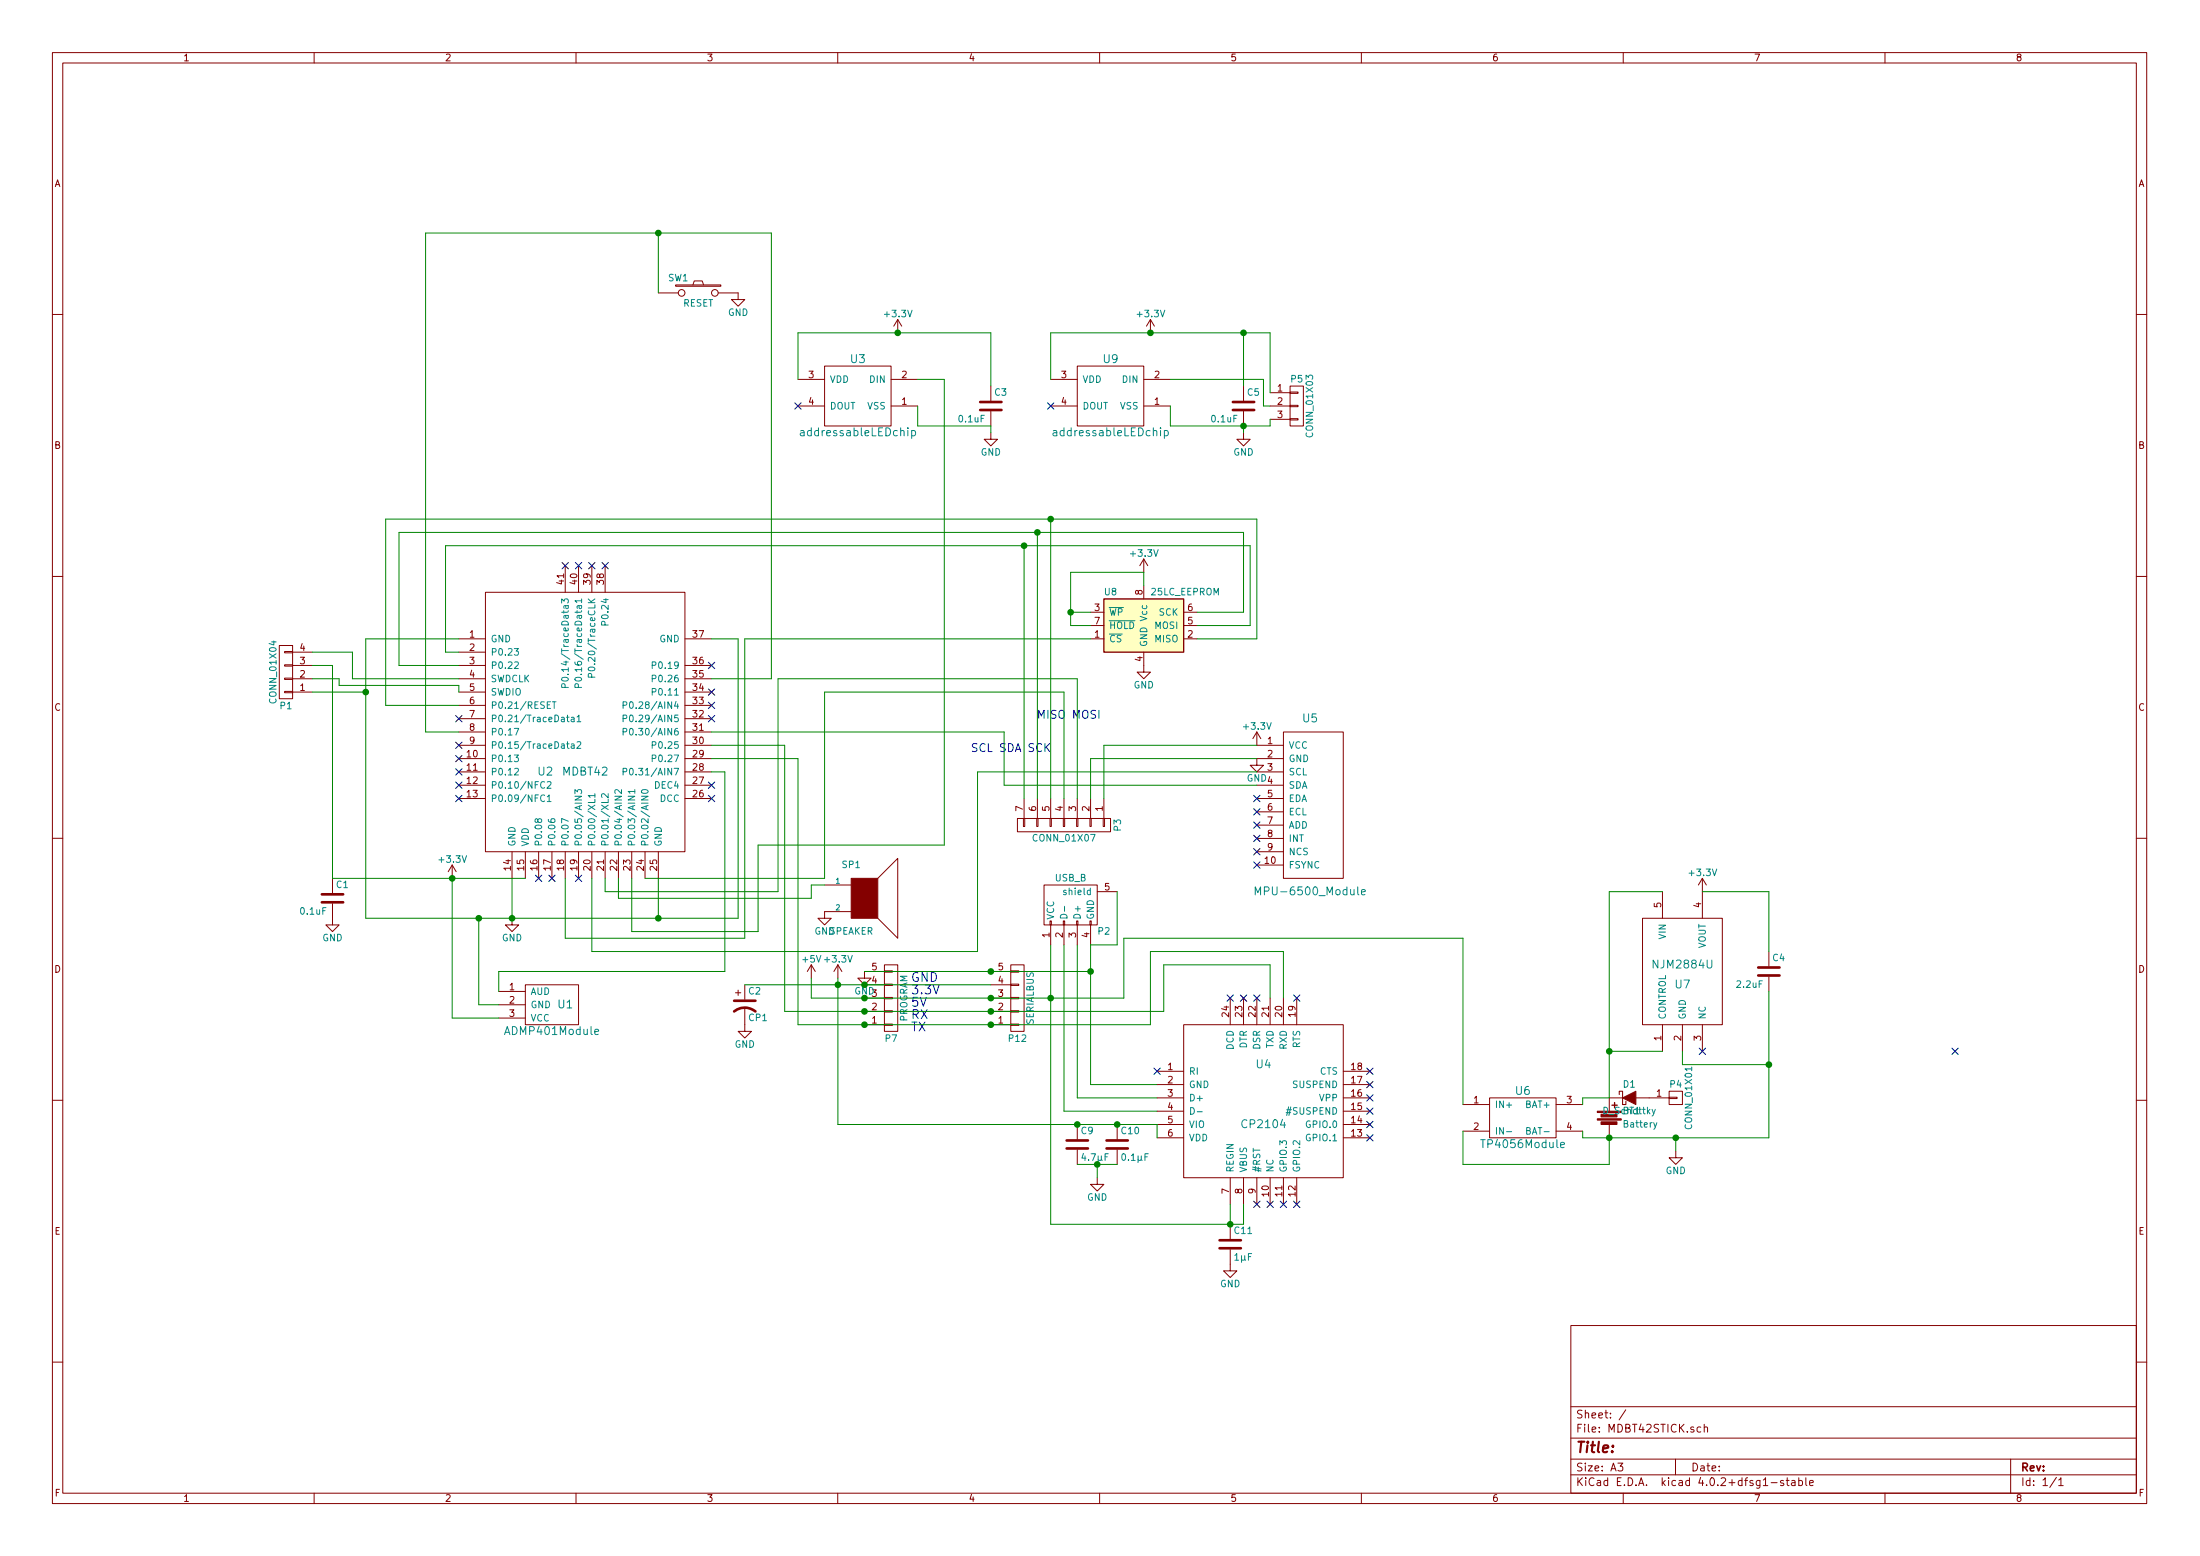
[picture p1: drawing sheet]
EESchema Schematic File Version 2
LIBS:power
LIBS:device
LIBS:transistors
LIBS:conn
LIBS:linear
LIBS:regul
LIBS:74xx
LIBS:cmos4000
LIBS:adc-dac
LIBS:memory
LIBS:xilinx
LIBS:microcontrollers
LIBS:dsp
LIBS:microchip
LIBS:analog_switches
LIBS:motorola
LIBS:texas
LIBS:intel
LIBS:audio
LIBS:interface
LIBS:digital-audio
LIBS:philips
LIBS:display
LIBS:cypress
LIBS:siliconi
LIBS:opto
LIBS:atmel
LIBS:contrib
LIBS:valves
LIBS:nanbuwks
LIBS:DCJACK
LIBS:arduino
LIBS:MDBT42STICK-cache
EELAYER 25 0
EELAYER END
$Descr A3 16535 11693
encoding utf-8
Sheet 1 1
Title ""
Date ""
Rev ""
Comp ""
Comment1 ""
Comment2 ""
Comment3 ""
Comment4 ""
$EndDescr
$Comp
L CP1 C2
U 1 1
P 5600 7550
F 0 "C2" H 5625 7650 50  0000 L CNN
F 1 "CP1" H 5625 7450 50  0000 L CNN
F 2 "Capacitors_ThroughHole:C_Radial_D5_L11_P2.5" H 5600 7550 50  0001 C CNN
F 3 "" H 5600 7550 50  0000 C CNN
	1    5600 7550
	1    0    0    -1  
$EndComp
$Comp
L CONN_01X05 P7
U 1 1
P 6700 7500
F 0 "P7" H 6700 7800 50  0000 C CNN
F 1 "PROGRAM" V 6800 7500 50  0000 C CNN
F 2 "library:SolderWirePad_Circle_5xInline_0-8mmDrill" H 6700 7500 50  0001 C CNN
F 3 "" H 6700 7500 50  0000 C CNN
	1    6700 7500
	1    0    0    1   
$EndComp
$Comp
L +5V #PWR01
U 1 1
P 6100 7350
F 0 "#PWR01" H 6100 7200 50  0001 C CNN
F 1 "+5V" H 6100 7490 50  0000 C CNN
F 2 "" H 6100 7350 50  0000 C CNN
F 3 "" H 6100 7350 50  0000 C CNN
	1    6100 7350
	1    0    0    -1  
$EndComp
$Comp
L GND #PWR02
U 1 1
P 6500 7300
F 0 "#PWR02" H 6500 7050 50  0001 C CNN
F 1 "GND" H 6500 7150 50  0000 C CNN
F 2 "" H 6500 7300 50  0000 C CNN
F 3 "" H 6500 7300 50  0000 C CNN
	1    6500 7300
	1    0    0    -1  
$EndComp
$Comp
L +3.3V #PWR03
U 1 1
P 6300 7350
F 0 "#PWR03" H 6300 7200 50  0001 C CNN
F 1 "+3.3V" H 6300 7490 50  0000 C CNN
F 2 "" H 6300 7350 50  0000 C CNN
F 3 "" H 6300 7350 50  0000 C CNN
	1    6300 7350
	1    0    0    -1  
$EndComp
$Comp
L C C3
U 1 1
P 7450 3050
F 0 "C3" H 7475 3150 50  0000 L CNN
F 1 "0.1uF" H 7200 2950 50  0000 L CNN
F 2 "library:C_1206_HandSoldering_Small" H 7488 2900 50  0001 C CNN
F 3 "" H 7450 3050 50  0000 C CNN
	1    7450 3050
	1    0    0    -1  
$EndComp
$Comp
L GND #PWR04
U 1 1
P 7450 3250
F 0 "#PWR04" H 7450 3000 50  0001 C CNN
F 1 "GND" H 7450 3100 50  0000 C CNN
F 2 "" H 7450 3250 50  0000 C CNN
F 3 "" H 7450 3250 50  0000 C CNN
	1    7450 3250
	1    0    0    -1  
$EndComp
$Comp
L +3.3V #PWR05
U 1 1
P 12800 6700
F 0 "#PWR05" H 12800 6550 50  0001 C CNN
F 1 "+3.3V" H 12800 6840 50  0000 C CNN
F 2 "" H 12800 6700 50  0000 C CNN
F 3 "" H 12800 6700 50  0000 C CNN
	1    12800 6700
	1    0    0    -1  
$EndComp
$Comp
L GND #PWR06
U 1 1
P 5550 2200
F 0 "#PWR06" H 5550 1950 50  0001 C CNN
F 1 "GND" H 5550 2050 50  0000 C CNN
F 2 "" H 5550 2200 50  0000 C CNN
F 3 "" H 5550 2200 50  0000 C CNN
	1    5550 2200
	-1   0    0    -1  
$EndComp
Text Notes 6850 7750 0    67   ~ 0
GND\n3.3V\n5V\nRX\nTX
$Comp
L C C1
U 1 1
P 2500 6750
F 0 "C1" H 2525 6850 50  0000 L CNN
F 1 "0.1uF" H 2250 6650 50  0000 L CNN
F 2 "library:C_1206_HandSoldering_Small" H 2538 6600 50  0001 C CNN
F 3 "" H 2500 6750 50  0000 C CNN
	1    2500 6750
	1    0    0    -1  
$EndComp
$Comp
L GND #PWR07
U 1 1
P 2500 6900
F 0 "#PWR07" H 2500 6650 50  0001 C CNN
F 1 "GND" H 2500 6750 50  0000 C CNN
F 2 "" H 2500 6900 50  0000 C CNN
F 3 "" H 2500 6900 50  0000 C CNN
	1    2500 6900
	1    0    0    -1  
$EndComp
$Comp
L +3.3V #PWR08
U 1 1
P 6750 2500
F 0 "#PWR08" H 6750 2350 50  0001 C CNN
F 1 "+3.3V" H 6750 2640 50  0000 C CNN
F 2 "" H 6750 2500 50  0000 C CNN
F 3 "" H 6750 2500 50  0000 C CNN
	1    6750 2500
	1    0    0    -1  
$EndComp
$Comp
L GND #PWR09
U 1 1
P 5600 7700
F 0 "#PWR09" H 5600 7450 50  0001 C CNN
F 1 "GND" H 5600 7550 50  0000 C CNN
F 2 "" H 5600 7700 50  0000 C CNN
F 3 "" H 5600 7700 50  0000 C CNN
	1    5600 7700
	1    0    0    -1  
$EndComp
$Comp
L SW_PUSH SW1
U 1 1
P 5250 2200
F 0 "SW1" H 5400 2310 50  0000 C CNN
F 1 "RESET" H 5250 2120 50  0000 C CNN
F 2 "Pin_Headers:Pin_Header_Straight_1x02" H 5250 2200 50  0001 C CNN
F 3 "" H 5250 2200 50  0000 C CNN
	1    5250 2200
	-1   0    0    -1  
$EndComp
$Comp
L CONN_01X05 P12
U 1 1
P 7650 7500
F 0 "P12" H 7650 7800 50  0000 C CNN
F 1 "SERIALBUS" V 7750 7500 50  0000 C CNN
F 2 "library:SolderWirePad_Circle_5xInline_0-8mmDrill" H 7650 7500 50  0001 C CNN
F 3 "" H 7650 7500 50  0000 C CNN
	1    7650 7500
	1    0    0    1   
$EndComp
$Comp
L GND #PWR010
U 1 1
P 3850 6900
F 0 "#PWR010" H 3850 6650 50  0001 C CNN
F 1 "GND" H 3850 6750 50  0000 C CNN
F 2 "" H 3850 6900 50  0000 C CNN
F 3 "" H 3850 6900 50  0000 C CNN
	1    3850 6900
	1    0    0    -1  
$EndComp
$Comp
L USB_B P2
U 1 1
P 8100 6800
F 0 "P2" H 8300 6600 50  0000 C CNN
F 1 "USB_B" H 8050 7000 50  0000 C CNN
F 2 "library:USB-4AM103" V 8050 6700 50  0001 C CNN
F 3 "" V 8050 6700 50  0000 C CNN
	1    8100 6800
	1    0    0    -1  
$EndComp
$Comp
L SPEAKER SP1
U 1 1
P 6500 6750
F 0 "SP1" H 6400 7000 50  0000 C CNN
F 1 "SPEAKER" H 6400 6500 50  0000 C CNN
F 2 "library:PassiveBuzzerSMD_JiangsuHuaneng_MLT-5030" H 6500 6750 50  0001 C CNN
F 3 "" H 6500 6750 50  0000 C CNN
	1    6500 6750
	1    0    0    -1  
$EndComp
$Comp
L GND #PWR011
U 1 1
P 6200 6850
F 0 "#PWR011" H 6200 6600 50  0001 C CNN
F 1 "GND" H 6200 6700 50  0000 C CNN
F 2 "" H 6200 6850 50  0000 C CNN
F 3 "" H 6200 6850 50  0000 C CNN
	1    6200 6850
	1    0    0    -1  
$EndComp
$Comp
L CP2104 U4
U 1 1
P 9500 8300
F 0 "U4" H 9500 8600 60  0000 C CNN
F 1 "CP2104" H 9500 8150 60  0000 C CNN
F 2 "library:QFN-24_HandSoldering" H 9400 7950 60  0001 C CNN
F 3 "" H 9400 7950 60  0000 C CNN
	1    9500 8300
	1    0    0    -1  
$EndComp
NoConn ~ 9450 9050
NoConn ~ 9550 9050
NoConn ~ 9650 9050
NoConn ~ 9750 9050
NoConn ~ 10300 8550
NoConn ~ 10300 8450
NoConn ~ 10300 8350
NoConn ~ 10300 8150
NoConn ~ 9750 7500
NoConn ~ 9450 7500
NoConn ~ 9350 7500
NoConn ~ 9250 7500
$Comp
L C C10
U 1 1
P 8400 8600
F 0 "C10" H 8425 8700 50  0000 L CNN
F 1 "0.1μF" H 8425 8500 50  0000 L CNN
F 2 "Capacitors_SMD:C_1206" H 8438 8450 50  0001 C CNN
F 3 "" H 8400 8600 50  0000 C CNN
	1    8400 8600
	1    0    0    -1  
$EndComp
$Comp
L C C9
U 1 1
P 8100 8600
F 0 "C9" H 8125 8700 50  0000 L CNN
F 1 "4.7μF" H 8125 8500 50  0000 L CNN
F 2 "Capacitors_SMD:C_1206" H 8138 8450 50  0001 C CNN
F 3 "" H 8100 8600 50  0000 C CNN
	1    8100 8600
	1    0    0    -1  
$EndComp
$Comp
L GND #PWR012
U 1 1
P 8250 8850
F 0 "#PWR012" H 8250 8600 50  0001 C CNN
F 1 "GND" H 8250 8700 50  0000 C CNN
F 2 "" H 8250 8850 50  0000 C CNN
F 3 "" H 8250 8850 50  0000 C CNN
	1    8250 8850
	1    0    0    -1  
$EndComp
$Comp
L C C11
U 1 1
P 9250 9350
F 0 "C11" H 9275 9450 50  0000 L CNN
F 1 "1μF" H 9275 9250 50  0000 L CNN
F 2 "Capacitors_SMD:C_1206" H 9288 9200 50  0001 C CNN
F 3 "" H 9250 9350 50  0000 C CNN
	1    9250 9350
	1    0    0    -1  
$EndComp
$Comp
L GND #PWR013
U 1 1
P 9250 9500
F 0 "#PWR013" H 9250 9250 50  0001 C CNN
F 1 "GND" H 9250 9350 50  0000 C CNN
F 2 "" H 9250 9500 50  0000 C CNN
F 3 "" H 9250 9500 50  0000 C CNN
	1    9250 9500
	1    0    0    -1  
$EndComp
NoConn ~ 8700 8050
NoConn ~ 10300 8050
NoConn ~ 10300 8250
$Comp
L Battery BT1
U 1 1
P 12100 8400
F 0 "BT1" H 12200 8450 50  0000 L CNN
F 1 "Battery" H 12200 8350 50  0000 L CNN
F 2 "Pin_Headers:Pin_Header_Straight_1x02" V 12100 8440 50  0001 C CNN
F 3 "" V 12100 8440 50  0000 C CNN
	1    12100 8400
	1    0    0    -1  
$EndComp
$Comp
L MDBT42 U2
U 1 1
P 4400 5500
F 0 "U2" H 4100 5200 60  0000 C CNN
F 1 "MDBT42" H 4400 5200 60  0000 C CNN
F 2 "library:MDBT42" H 4100 5200 60  0001 C CNN
F 3 "" H 4100 5200 60  0000 C CNN
	1    4400 5500
	1    0    0    -1  
$EndComp
Text Notes 7300 5650 0    60   ~ 0
SCL SDA SCK 
$Comp
L addressableLEDchip U3
U 1 1
P 6450 2950
F 0 "U3" H 6450 3200 60  0000 C CNN
F 1 "addressableLEDchip" H 6450 2650 60  0000 C CNN
F 2 "library:addressableLEDchip3535" H 6450 2950 60  0001 C CNN
F 3 "" H 6450 2950 60  0000 C CNN
	1    6450 2950
	1    0    0    -1  
$EndComp
NoConn ~ 6000 3050
NoConn ~ 4250 4250
NoConn ~ 4350 4250
NoConn ~ 4450 4250
NoConn ~ 4550 4250
$Comp
L CONN_01X04 P1
U 1 1
P 2150 5050
F 0 "P1" H 2150 5300 50  0000 C CNN
F 1 "CONN_01X04" V 2250 5050 50  0000 C CNN
F 2 "Pin_Headers:Pin_Header_Straight_1x04" H 2150 5050 50  0001 C CNN
F 3 "" H 2150 5050 50  0000 C CNN
	1    2150 5050
	-1   0    0    1   
$EndComp
$Comp
L ADMP401Module U1
U 1 1
P 4150 7550
F 0 "U1" H 4250 7550 60  0000 C CNN
F 1 "ADMP401Module" H 4150 7350 60  0000 C CNN
F 2 "library:ADMP401_Module" H 4250 7550 60  0001 C CNN
F 3 "" H 4250 7550 60  0000 C CNN
	1    4150 7550
	1    0    0    -1  
$EndComp
$Comp
L MPU-6500_Module U5
U 1 1
P 9850 6050
F 0 "U5" H 9850 6700 60  0000 C CNN
F 1 "MPU-6500_Module" H 9850 5400 60  0000 C CNN
F 2 "library:MPU-6500_GY-6500" H 9750 6050 60  0001 C CNN
F 3 "" H 9750 6050 60  0000 C CNN
	1    9850 6050
	1    0    0    -1  
$EndComp
$Comp
L +3.3V #PWR014
U 1 1
P 3400 6600
F 0 "#PWR014" H 3400 6450 50  0001 C CNN
F 1 "+3.3V" H 3400 6740 50  0000 C CNN
F 2 "" H 3400 6600 50  0000 C CNN
F 3 "" H 3400 6600 50  0000 C CNN
	1    3400 6600
	1    0    0    -1  
$EndComp
$Comp
L +3.3V #PWR015
U 1 1
P 9450 5600
F 0 "#PWR015" H 9450 5450 50  0001 C CNN
F 1 "+3.3V" H 9450 5740 50  0000 C CNN
F 2 "" H 9450 5600 50  0000 C CNN
F 3 "" H 9450 5600 50  0000 C CNN
	1    9450 5600
	1    0    0    -1  
$EndComp
$Comp
L GND #PWR016
U 1 1
P 9450 5700
F 0 "#PWR016" H 9450 5450 50  0001 C CNN
F 1 "GND" H 9450 5550 50  0000 C CNN
F 2 "" H 9450 5700 50  0000 C CNN
F 3 "" H 9450 5700 50  0000 C CNN
	1    9450 5700
	1    0    0    -1  
$EndComp
$Comp
L CONN_01X07 P3
U 1 1
P 8000 6200
F 0 "P3" H 8000 6600 50  0000 C CNN
F 1 "CONN_01X07" V 8100 6200 50  0000 C CNN
F 2 "Pin_Headers:Pin_Header_Straight_1x07" H 8000 6200 50  0001 C CNN
F 3 "" H 8000 6200 50  0000 C CNN
	1    8000 6200
	0    1    1    0   
$EndComp
Text Notes 7750 5400 0    60   ~ 0
 MISO MOSI
NoConn ~ 9450 6000
NoConn ~ 9450 6100
NoConn ~ 9450 6200
NoConn ~ 9450 6300
NoConn ~ 9450 6400
NoConn ~ 9450 6500
NoConn ~ 5350 5000
NoConn ~ 5350 5200
NoConn ~ 5350 5300
NoConn ~ 5350 5400
NoConn ~ 5350 5900
NoConn ~ 5350 6000
NoConn ~ 3450 5400
NoConn ~ 3450 5600
NoConn ~ 3450 5700
NoConn ~ 3450 5800
NoConn ~ 3450 5900
NoConn ~ 3450 6000
NoConn ~ 4050 6600
NoConn ~ 4150 6600
NoConn ~ 4350 6600
$Comp
L NJM2884U U7
U 1 1
P 12650 7250
F 0 "U7" H 12650 7100 60  0000 C CNN
F 1 "NJM2884U" H 12650 7250 60  0000 C CNN
F 2 "TO_SOT_Packages_SMD:SOT89-5_Housing" H 12650 7250 60  0001 C CNN
F 3 "" H 12650 7250 60  0000 C CNN
	1    12650 7250
	1    0    0    -1  
$EndComp
$Comp
L TP4056Module U6
U 1 1
P 11450 8400
F 0 "U6" H 11450 8600 60  0000 C CNN
F 1 "TP4056Module" H 11450 8200 60  0000 C CNN
F 2 "library:TP4056Module" H 11500 8400 60  0001 C CNN
F 3 "" H 11500 8400 60  0000 C CNN
	1    11450 8400
	1    0    0    -1  
$EndComp
NoConn ~ 12800 7900
NoConn ~ 14700 7900
$Comp
L GND #PWR017
U 1 1
P 12600 8650
F 0 "#PWR017" H 12600 8400 50  0001 C CNN
F 1 "GND" H 12600 8500 50  0000 C CNN
F 2 "" H 12600 8650 50  0000 C CNN
F 3 "" H 12600 8650 50  0000 C CNN
	1    12600 8650
	1    0    0    -1  
$EndComp
$Comp
L C C4
U 1 1
P 13300 7300
F 0 "C4" H 13325 7400 50  0000 L CNN
F 1 "2.2uF" H 13050 7200 50  0000 L CNN
F 2 "library:C_1206_HandSoldering_Small" H 13338 7150 50  0001 C CNN
F 3 "" H 13300 7300 50  0000 C CNN
	1    13300 7300
	1    0    0    -1  
$EndComp
$Comp
L D_Schottky D1
U 1 1
P 12250 8250
F 0 "D1" H 12250 8350 50  0000 C CNN
F 1 "D_Schottky" H 12250 8150 50  0000 C CNN
F 2 "Diodes_SMD:MELF_Standard" H 12250 8250 50  0001 C CNN
F 3 "" H 12250 8250 50  0000 C CNN
	1    12250 8250
	1    0    0    -1  
$EndComp
$Comp
L CONN_01X01 P4
U 1 1
P 12600 8250
F 0 "P4" H 12600 8350 50  0000 C CNN
F 1 "CONN_01X01" V 12700 8250 50  0000 C CNN
F 2 "Pin_Headers:Pin_Header_Straight_1x01" H 12600 8250 50  0001 C CNN
F 3 "" H 12600 8250 50  0000 C CNN
	1    12600 8250
	1    0    0    -1  
$EndComp
$Comp
L 25LC_EEPROM U8
U 1 1
P 8600 4700
F 0 "U8" H 8300 4950 50  0000 L CNN
F 1 "25LC_EEPROM" H 8650 4950 50  0000 L CNN
F 2 "SMD_Packages:SOIC-8-N" H 8250 4650 50  0001 C CNN
F 3 "" H 8250 4650 50  0000 C CNN
	1    8600 4700
	1    0    0    -1  
$EndComp
$Comp
L GND #PWR018
U 1 1
P 8600 5000
F 0 "#PWR018" H 8600 4750 50  0001 C CNN
F 1 "GND" H 8600 4850 50  0000 C CNN
F 2 "" H 8600 5000 50  0000 C CNN
F 3 "" H 8600 5000 50  0000 C CNN
	1    8600 5000
	1    0    0    -1  
$EndComp
$Comp
L +3.3V #PWR019
U 1 1
P 8600 4300
F 0 "#PWR019" H 8600 4150 50  0001 C CNN
F 1 "+3.3V" H 8600 4440 50  0000 C CNN
F 2 "" H 8600 4300 50  0000 C CNN
F 3 "" H 8600 4300 50  0000 C CNN
	1    8600 4300
	1    0    0    -1  
$EndComp
Wire Wire Line
	8400 7100 8400 6700
Wire Wire Line
	8200 7100 8400 7100
Wire Wire Line
	7900 7100 7900 9200
Wire Wire Line
	5350 5600 5900 5600
Wire Wire Line
	3200 1750 3200 5500
Wire Wire Line
	5900 5600 5900 7600
Connection ~ 6300 7400
Wire Wire Line
	5900 7600 8750 7600
Wire Wire Line
	5600 7400 7450 7400
Wire Wire Line
	6500 7300 8200 7300
Connection ~ 6500 7400
Connection ~ 6500 7500
Connection ~ 6500 7600
Connection ~ 6500 7700
Wire Wire Line
	6000 7700 8650 7700
Wire Wire Line
	6100 7500 8450 7500
Wire Wire Line
	6100 7500 6100 7350
Wire Wire Line
	6300 7350 6300 8450
Connection ~ 6750 2500
Wire Wire Line
	4650 6750 6100 6750
Wire Wire Line
	6100 6750 6100 6650
Wire Wire Line
	6100 6650 6200 6650
Connection ~ 7450 7500
Connection ~ 7450 7300
Connection ~ 8200 7300
Wire Wire Line
	8700 8350 8000 8350
Wire Wire Line
	8000 8350 8000 7100
Wire Wire Line
	8100 7100 8100 8250
Wire Wire Line
	8100 8250 8700 8250
Wire Wire Line
	8200 8150 8700 8150
Wire Wire Line
	8200 7100 8200 8150
Wire Wire Line
	8700 8450 8700 8550
Wire Wire Line
	6300 8450 8700 8450
Connection ~ 8100 8450
Connection ~ 8400 8450
Wire Wire Line
	8100 8750 8400 8750
Wire Wire Line
	8250 8750 8250 8850
Connection ~ 8250 8750
Wire Wire Line
	9250 9050 9250 9200
Wire Wire Line
	9350 9200 9350 9050
Wire Wire Line
	7900 9200 9350 9200
Connection ~ 7900 7500
Connection ~ 9250 9200
Wire Wire Line
	8750 7600 8750 7250
Wire Wire Line
	8750 7250 9550 7250
Wire Wire Line
	9550 7250 9550 7500
Connection ~ 7450 7600
Wire Wire Line
	8650 7700 8650 7150
Wire Wire Line
	8650 7150 9650 7150
Wire Wire Line
	9650 7150 9650 7500
Connection ~ 7450 7700
Wire Wire Line
	5350 5500 7550 5500
Wire Wire Line
	7550 5500 7550 5900
Wire Wire Line
	4450 6600 4450 7150
Wire Wire Line
	4450 7150 7350 7150
Wire Wire Line
	3450 4900 3350 4900
Wire Wire Line
	3350 4900 3350 4100
Wire Wire Line
	3350 4100 9400 4100
Wire Wire Line
	7700 4100 7700 6000
Wire Wire Line
	3000 4000 9350 4000
Wire Wire Line
	7800 4000 7800 6000
Wire Wire Line
	2900 3900 9450 3900
Wire Wire Line
	7900 3900 7900 6000
Wire Wire Line
	5350 5700 6000 5700
Wire Wire Line
	6000 5700 6000 7700
Wire Wire Line
	5800 1750 5800 5100
Wire Wire Line
	5800 5100 5350 5100
Wire Wire Line
	3200 5500 3450 5500
Wire Wire Line
	3000 5000 3000 4000
Wire Wire Line
	3450 5000 3000 5000
Wire Wire Line
	2900 5300 2900 3900
Wire Wire Line
	3450 5300 2900 5300
Wire Wire Line
	4950 2200 4950 1750
Wire Wire Line
	3200 1750 5800 1750
Wire Wire Line
	4650 6750 4650 6600
Connection ~ 4950 1750
Wire Wire Line
	7100 2850 7100 6350
Wire Wire Line
	7100 6350 5700 6350
Wire Wire Line
	5700 6350 5700 7000
Wire Wire Line
	5700 7000 4750 7000
Wire Wire Line
	4750 7000 4750 6600
Wire Wire Line
	6900 2850 7100 2850
Wire Wire Line
	7450 3200 6900 3200
Wire Wire Line
	6900 3200 6900 3050
Wire Wire Line
	7450 3200 7450 3250
Wire Wire Line
	7450 2500 7450 2900
Wire Wire Line
	6000 2500 7450 2500
Wire Wire Line
	6000 2500 6000 2850
Wire Wire Line
	3450 4800 2750 4800
Wire Wire Line
	2750 4800 2750 6900
Wire Wire Line
	2750 6900 5550 6900
Wire Wire Line
	3850 6900 3850 6600
Wire Wire Line
	5350 4800 5550 4800
Wire Wire Line
	5550 4800 5550 6900
Wire Wire Line
	4950 6600 4950 6900
Connection ~ 4950 6900
Wire Wire Line
	4850 6600 6200 6600
Wire Wire Line
	6200 6600 6200 5200
Wire Wire Line
	6200 5200 8000 5200
Wire Wire Line
	8000 5200 8000 6000
Wire Wire Line
	4550 6600 4550 6700
Wire Wire Line
	4550 6700 5850 6700
Wire Wire Line
	5850 6700 5850 5100
Wire Wire Line
	5850 5100 8100 5100
Wire Wire Line
	8100 5100 8100 6000
Wire Wire Line
	2500 6600 3950 6600
Wire Wire Line
	2350 5000 2500 5000
Wire Wire Line
	2500 5000 2500 6600
Wire Wire Line
	2350 5200 2750 5200
Connection ~ 2750 5200
Wire Wire Line
	3450 5100 2650 5100
Wire Wire Line
	2650 5100 2650 4900
Wire Wire Line
	2650 4900 2350 4900
Wire Wire Line
	2350 5100 2550 5100
Wire Wire Line
	2550 5100 2550 5150
Wire Wire Line
	2550 5150 3450 5150
Wire Wire Line
	3450 5150 3450 5200
Wire Wire Line
	3400 6600 3400 7650
Wire Wire Line
	3400 7650 3750 7650
Connection ~ 3400 6600
Wire Wire Line
	3750 7550 3600 7550
Wire Wire Line
	3600 7550 3600 6900
Connection ~ 3600 6900
Wire Wire Line
	3750 7450 3750 7300
Wire Wire Line
	3750 7300 5450 7300
Wire Wire Line
	5450 7300 5450 5800
Wire Wire Line
	5450 5800 5350 5800
Wire Wire Line
	7350 7150 7350 5800
Wire Wire Line
	7350 5800 9450 5800
Wire Wire Line
	7550 5900 9450 5900
Wire Wire Line
	9450 5700 8200 5700
Wire Wire Line
	8200 5700 8200 6000
Wire Wire Line
	8300 6000 8300 5600
Wire Wire Line
	8300 5600 9450 5600
Wire Wire Line
	11900 8300 11900 8250
Wire Wire Line
	11900 8250 12100 8250
Wire Wire Line
	11900 8500 11900 8550
Wire Wire Line
	11900 8550 13300 8550
Wire Wire Line
	12100 8250 12100 6700
Wire Wire Line
	12100 6700 12500 6700
Wire Wire Line
	12500 7900 12100 7900
Connection ~ 12100 7900
Connection ~ 12100 8550
Wire Wire Line
	11000 8500 11000 8750
Wire Wire Line
	11000 8750 12100 8750
Wire Wire Line
	12100 8750 12100 8550
Connection ~ 12600 8550
Wire Wire Line
	12800 6700 13300 6700
Wire Wire Line
	13300 6700 13300 7150
Wire Wire Line
	13300 8550 13300 7450
Wire Wire Line
	11000 8300 11000 7050
Wire Wire Line
	11000 7050 8450 7050
Wire Wire Line
	8450 7050 8450 7500
Wire Wire Line
	12600 8550 12600 8650
Wire Wire Line
	12650 7900 12650 8000
Wire Wire Line
	12650 8000 13300 8000
Connection ~ 13300 8000
Connection ~ 3850 6900
Wire Wire Line
	9000 4600 9350 4600
Wire Wire Line
	9350 4600 9350 4000
Connection ~ 7800 4000
Wire Wire Line
	9450 3900 9450 4800
Wire Wire Line
	9450 4800 9000 4800
Connection ~ 7900 3900
Wire Wire Line
	9400 4100 9400 4700
Wire Wire Line
	9400 4700 9000 4700
Connection ~ 7700 4100
Wire Wire Line
	8200 4700 8050 4700
Wire Wire Line
	8050 4300 8600 4300
Wire Wire Line
	8600 4300 8600 4400
Wire Wire Line
	8200 4600 8050 4600
Connection ~ 8050 4600
Wire Wire Line
	8050 4700 8050 4300
Wire Wire Line
	8200 4800 5600 4800
Wire Wire Line
	5600 4800 5600 7050
Wire Wire Line
	5600 7050 4250 7050
Wire Wire Line
	4250 7050 4250 6600
$Comp
L C C5
U 1 1
P 9350 3050
F 0 "C5" H 9375 3150 50  0000 L CNN
F 1 "0.1uF" H 9100 2950 50  0000 L CNN
F 2 "Capacitors_SMD:C_0603" H 9388 2900 50  0001 C CNN
F 3 "" H 9350 3050 50  0000 C CNN
	1    9350 3050
	1    0    0    -1  
$EndComp
$Comp
L GND #PWR020
U 1 1
P 9350 3250
F 0 "#PWR020" H 9350 3000 50  0001 C CNN
F 1 "GND" H 9350 3100 50  0000 C CNN
F 2 "" H 9350 3250 50  0000 C CNN
F 3 "" H 9350 3250 50  0000 C CNN
	1    9350 3250
	1    0    0    -1  
$EndComp
$Comp
L +3.3V #PWR021
U 1 1
P 8650 2500
F 0 "#PWR021" H 8650 2350 50  0001 C CNN
F 1 "+3.3V" H 8650 2640 50  0000 C CNN
F 2 "" H 8650 2500 50  0000 C CNN
F 3 "" H 8650 2500 50  0000 C CNN
	1    8650 2500
	1    0    0    -1  
$EndComp
$Comp
L addressableLEDchip U9
U 1 1
P 8350 2950
F 0 "U9" H 8350 3200 60  0000 C CNN
F 1 "addressableLEDchip" H 8350 2650 60  0000 C CNN
F 2 "library:addressableLEDchip3535" H 8350 2950 60  0001 C CNN
F 3 "" H 8350 2950 60  0000 C CNN
	1    8350 2950
	1    0    0    -1  
$EndComp
NoConn ~ 7900 3050
Connection ~ 8650 2500
Wire Wire Line
	8800 2850 9500 2850
Wire Wire Line
	8800 3200 9550 3200
Wire Wire Line
	8800 3200 8800 3050
Wire Wire Line
	9350 3200 9350 3250
Wire Wire Line
	9350 2500 9350 2900
Wire Wire Line
	7900 2500 9550 2500
Wire Wire Line
	7900 2500 7900 2850
$Comp
L CONN_01X03 P5
U 1 1
P 9750 3050
F 0 "P5" H 9750 3250 50  0000 C CNN
F 1 "CONN_01X03" V 9850 3050 50  0000 C CNN
F 2 "TO_SOT_Packages_THT:TO-43_3Pin" H 9750 3050 50  0001 C CNN
F 3 "" H 9750 3050 50  0000 C CNN
	1    9750 3050
	1    0    0    -1  
$EndComp
Wire Wire Line
	9550 3200 9550 3150
Connection ~ 9350 3200
Wire Wire Line
	9550 3050 9500 3050
Wire Wire Line
	9500 3050 9500 2850
Wire Wire Line
	9550 2500 9550 2950
Connection ~ 9350 2500
$EndSCHEMATC
